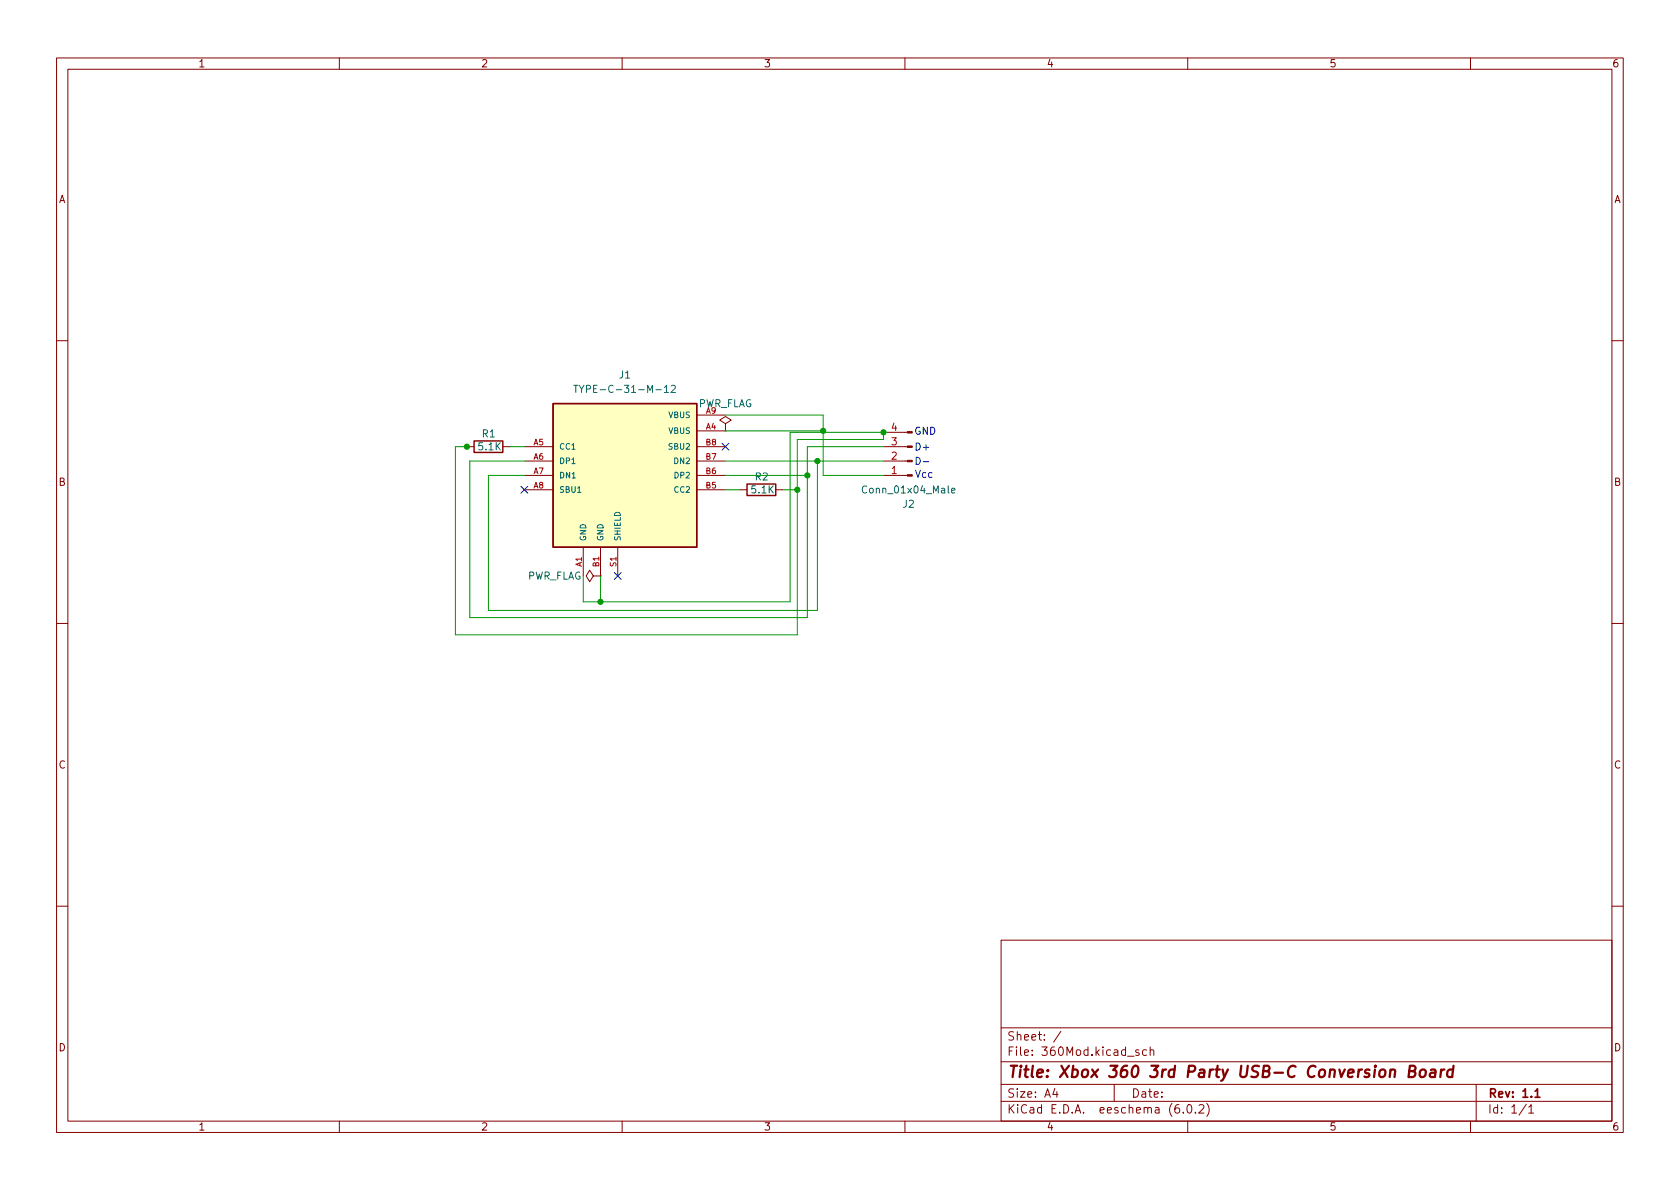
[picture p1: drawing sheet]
<svg xmlns="http://www.w3.org/2000/svg" width="297mm" height="210mm" viewBox="0 0 297 210" stroke-linecap="round" stroke-linejoin="round" font-family="sans-serif">
<g fill="none" stroke="#840000" stroke-width=".18">
<path d="M10 10.2h277v190.1h-277zM12 12.2h273v186.1h-273zM60 10.2v2M110 10.2v2M160 10.2v2M210 10.2v2M260 10.2v2M10 60.2h2M82.5 79h1.3M88.9 79h1.3M92.7 79h5.1M123.2 79h5.1"/>
<path d="M123.2 76.2h5.1M123.2 73.4h5.1M128.3 74.9l1-.6-1-.6-1 .6 1 .6v1.3M128.3 76.2h.1M156.2 76.4h4.2M156.2 79h4.2M285 60.2h2M92.7 86.6h5.1M92.7 81.5h5.1M92.7 84.1h5.1M103.1 96.8v5M106.2 96.8v5"/>
<path d="M109.2 96.8v5M123.2 86.6h5.1M123.2 81.5h5.1M123.2 84.1h5.1M130.8 86.6h1.3M137.2 86.6h1.2M156.2 81.5h4.2M156.2 84.1h4.2M10 110.2h2M104.9 101.8l-.6-1-.7 1 .7 1.1 .6-1.1h1.3M106.2 101.8h.1M285 110.2h2"/>
<path d="M10 160.2h2M177 166.3h108v32h-108zM285 160.2h2M60 198.3v2M110 198.3v2M160 198.3v2M177 194.8h108M177 191.8h108M177 187.8h108M177 181.8h108M186.5 192.5l-.4 1h1M186.9 193v1"/>
<path d="M187.6 182.4l-1.3 1.9M197 191.8v3M201.4 185.7l-.4-.1-.2 .2 .1 .3 .5 .1v.4h-.6M202.7 185.7l-.4-.1-.3 .3v.4l.1 .3h.6M203.4 185.8l.2-.2 .3 .1 .1 .9M203.4 185.1v1.5M208.4 195.3a.59 .59 0 0 0-.7 .7v.5l.2 .3h.4l.2-.1 .1-.5-.2-.2-.4-.1-.3 .3M209.2 196.7v.1M210 198.3v2M210.1 195.4l.1-.1a.81 .81 0 0 1 .6 .7 .81 .81 0 0 1-.3 .8h-.1a.81 .81 0 0 1-.6-.6 .81 .81 0 0 1 .3-.8zM211.4 196.7v.1M212 195.5l.6-.2 .2 .2 .1 .3-1 1h1"/>
<path d="M213.4 195.1a1.72 1.72 0 0 1 0 2.3M260 198.3v2M261 191.8v6.5M269.9 195.3l-1.3 1.9M270.3 195.8l.4-.5v1.5M270.3 196.8h.9"/>
</g>
<path d="M271.4 193l.4-.5v1.5M271.4 194h.9" fill="none" stroke="#840000" stroke-width=".3"/>
<path d="M245.8 189.3a.49 .49 0 0 1 .9 .1l-.1 1.1M249.2 189.4l.8-.1a.46 .46 0 0 0 .3-.4 .46 .46 0 0 0-.3-.4h-.7l-.3 2h.8a.53 .53 0 0 0 .4-.5 .53 .53 0 0 0-.4-.6M251.2 189.3a.52 .52 0 0 1 .5-.2 .52 .52 0 0 1 .4 .4l-.1 .6a.55 .55 0 0 1-.5 .4 .55 .55 0 0 1-.5-.4zM253 189.2l.2-.1 .6 .1-.1 1.3M253.8 189.6l-.7 .1a.4 .4 0 0 0-.3 .3 .4 .4 0 0 0 .2 .5l.7-.1M254.8 189.1l-.1 1.4M255.4 189.1l-.4 .1-.2 .3M256.9 189.2a.66 .66 0 0 0-1 .3l-.1 .6 .2 .3 .2 .1 .6-.1M257 188.5l-.2 2" fill="none" stroke="#840000" stroke-width=".4"/>
<path d="M83.8 78h5.1v2h-5.1zM97.8 71.4h25.4v25.4h-25.4zM132.1 85.6h5.1v2h-5.1z" fill="none" stroke="#840000" stroke-width=".25"/>
<g fill="#840000" stroke="#840000" stroke-width=".18">
<path d="M160.4 76.3h.9v.3h-.9z"/>
<path d="M160.4 78.9h.9v.2h-.9z"/>
<path d="M160.4 81.4h.9v.3h-.9z"/>
<path d="M160.4 83.9h.9v.3h-.9z"/>
</g>
<path d="M101.4 68.1h.8M101.8 68.1v1.3M102.4 68.1l.4 .7 .5-.7M102.8 68.8v.6M117.5 69.4h.7M118.7 68.3l.5-.2 .2 .4-.8 .9h.8M168.2 86.8l.6-.2v-.2l-.4-.1-.2 .2 .1 .6h.5" fill="none" stroke="#006464" stroke-width=".18"/>
<path d="M97.8 71.4h25.4v25.4h-25.4z" fill="#ffffc2" stroke="#ffffc2" stroke-width=".18"/>
<path d="M162 80.9a.64 .64 0 0 1 .7 .6 .64 .64 0 0 1-.7 .6zM163.2 81.7h1" fill="none" stroke="#0000c2" stroke-width=".18"/>
<path d="M82.8 79h-2.3v33.3h60.5v-34.6h15.2v-1.3h-16.5v30h-36.6v-4.6M90.2 79h2.5M128.3 73.4h17.2v10.7h10.7M128.3 76.2h17.2M156.2 79h-13.5v30.2h-59.6v-27.7h9.6M128.3 84.1h14.4M128.3 81.5h27.9M128.3 86.6h2.5M138.4 86.6h2.6M144.5 81.5v26.4h-58.1v-23.8h6.3M106.2 101.8v4.6" fill="none" stroke="#009600" stroke-width=".18"/>
<path d="M127.7 78.4l1.2 1.2M128.9 78.4l-1.2 1.2M92.1 86l1.2 1.2M93.3 86l-1.2 1.2M108.6 101.2l1.2 1.3M109.8 101.2l-1.2 1.3" fill="none" stroke="#000084" stroke-width=".18"/>
<g fill="#009600" stroke="#009600" stroke-width=".18">
<circle cx="82.5" cy="79" r=".46"/>
<circle cx="141" cy="86.6" r=".46"/>
<circle cx="106.2" cy="106.4" r=".46"/>
<circle cx="142.7" cy="84.1" r=".46"/>
<circle cx="144.5" cy="81.5" r=".46"/>
<circle cx="145.5" cy="76.2" r=".46"/>
<circle cx="156.2" cy="76.4" r=".46"/>
</g>
<text font-size="2.8" fill="#840000" x="178" y="190.6">Title: Xbox 360 3rd Party USB-C Conversion Board</text>
<g font-size="2.1" fill="#840000">
<text x="178" y="184">Sheet: /</text>
<text x="178" y="186.7">File: 360Mod.kicad_sch</text>
<text x="178" y="196.9">KiCad E.D.A. eeschema (6.0.2)</text>
<text x="178" y="194.1">Size: A4</text>
<text x="200" y="194.1">Date:</text>
<text x="263" y="194.1">Rev: 1.1</text>
<text x="263" y="196.9">Id: 1/1</text>
</g>
<g font-size="1.8" fill="#840000">
<text x="35" y="11.9">1</text>
<text x="85" y="11.9">2</text>
<text x="135" y="11.9">3</text>
<text x="185" y="11.9">4</text>
<text x="235" y="11.9">5</text>
<text x="285" y="11.9">6</text>
<text x="10.3" y="35.9">A</text>
<text x="285.3" y="35.9">A</text>
<text x="10.3" y="85.9">B</text>
<text x="285.3" y="85.9">B</text>
<text x="10.3" y="135.9">C</text>
<text x="285.3" y="135.9">C</text>
<text x="10.3" y="185.9">D</text>
<text x="285.3" y="185.9">D</text>
<text x="35" y="199.9">1</text>
<text x="85" y="199.9">2</text>
<text x="135" y="199.9">3</text>
<text x="185" y="199.9">4</text>
<text x="235" y="199.9">5</text>
<text x="285" y="199.9">6</text>
</g>
<g font-size="1.8" fill="#006464">
<text x="103.7" y="69.5">TYPE-C-31-M-12</text>
<text x="109.5" y="66.9">J1</text>
<text x="85.3" y="77.3">R1</text>
<text x="123.3" y="72">PWR_FLAG</text>
<text x="84.7" y="79.6">5.1K</text>
<text x="132.9" y="87.2">5.1K</text>
<text x="133.5" y="85">R2</text>
<text x="153" y="87.2">Conn_01x04_Male</text>
<text x="159.7" y="89.8">J2</text>
<text x="93.1" y="102.5">PWR_FLAG</text>
</g>
<g font-size="1.8" fill="#a90000">
<text x="157.6" y="76.2">4</text>
<text x="157.6" y="83.8">1</text>
<text x="157.6" y="81.3">2</text>
<text x="157.6" y="78.7">3</text>
</g>
<g font-size="1.8" fill="#0000c2">
<text x="161.7" y="76.9">GND</text>
<text x="162.3" y="79.7">D+</text>
<text x="162" y="84.5">Vcc</text>
</g>
<g font-size="1.4" fill="#006464">
<text x="118.2" y="76.7">VBUS</text>
<text x="118.2" y="73.9">VBUS</text>
<text x="98.8" y="79.5">CC1</text>
<text x="98.8" y="82">DP1</text>
<text x="118.4" y="79.5">SBU2</text>
<text x="119.3" y="82">DN2</text>
<text x="98.8" y="84.6">DN1</text>
<text x="98.8" y="87.1">SBU1</text>
<text x="119.3" y="87.1">CC2</text>
<text x="119.4" y="84.6">DP2</text>
<text x="103.6" y="95.8" transform="rotate(-90 103.6 95.8)">GND</text>
<text x="106.7" y="95.8" transform="rotate(-90 106.7 95.8)">GND</text>
<text x="109.7" y="95.8" transform="rotate(-90 109.7 95.8)">SHIELD</text>
</g>
<g font-size="1.4" fill="#a90000">
<text x="124.8" y="75.9">A4</text>
<text x="124.8" y="73.1">A9</text>
<text x="94.3" y="78.7">A5</text>
<text x="94.3" y="81.3">A6</text>
<text x="94.3" y="83.8">A7</text>
<text x="124.8" y="83.8">B6</text>
<text x="124.8" y="81.3">B7</text>
<text x="124.8" y="78.7">B8</text>
<text x="94.3" y="86.4">A8</text>
<text x="124.8" y="86.4">B5</text>
<text x="102.9" y="100.2" transform="rotate(-90 102.9 100.2)">A1</text>
<text x="105.9" y="100.2" transform="rotate(-90 105.9 100.2)">B1</text>
<text x="109" y="100.2" transform="rotate(-90 109 100.2)">S1</text>
</g>
</svg>
